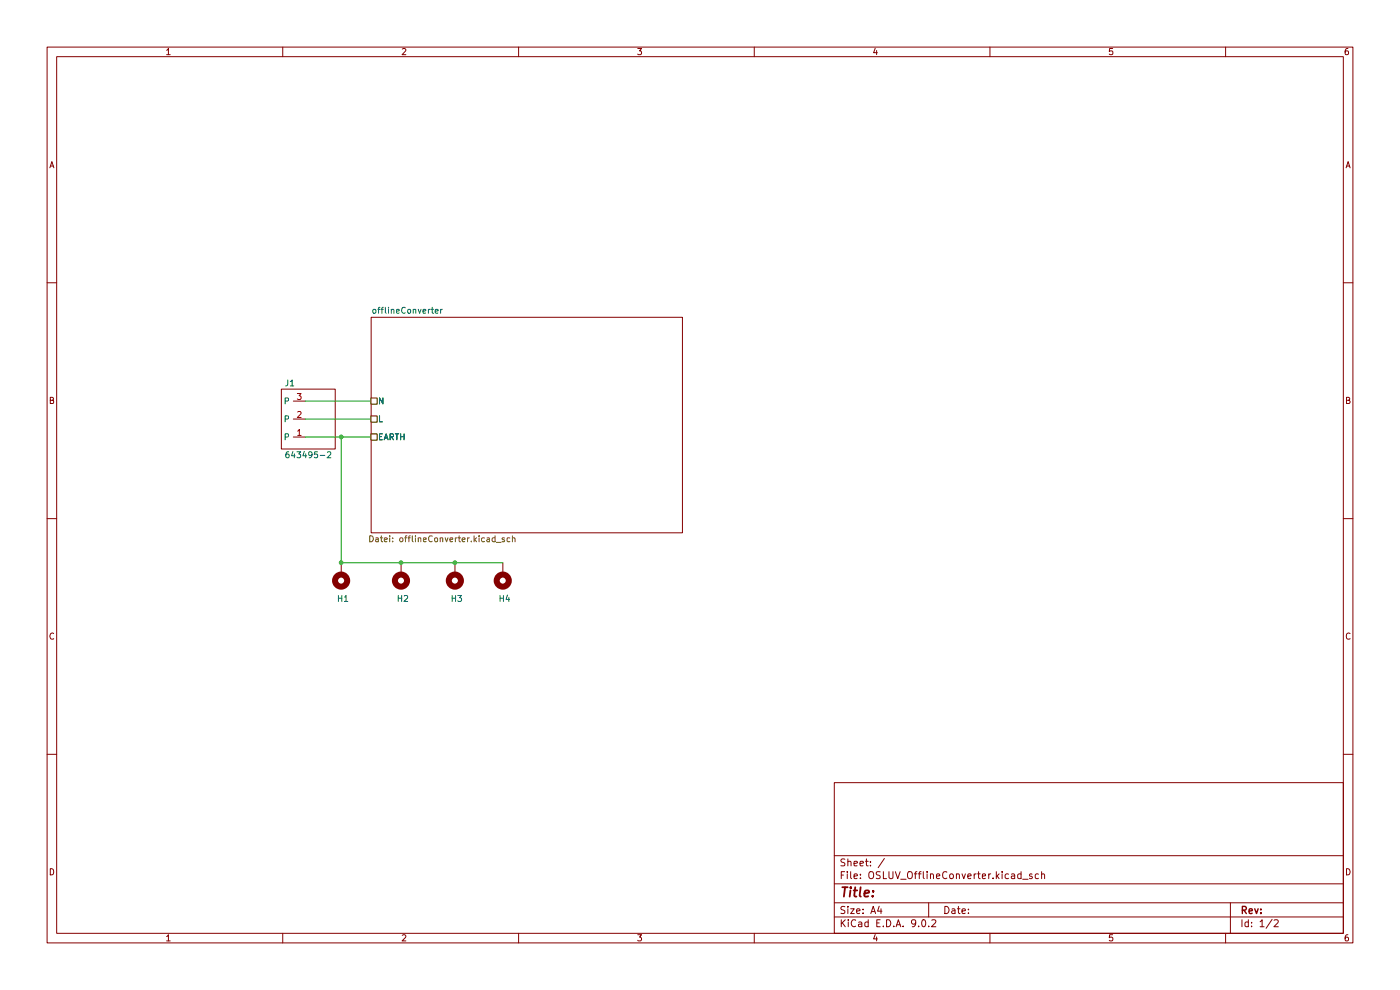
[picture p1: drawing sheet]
(kicad_sch
 (version 20250114)
 (generator "eeschema")
 (generator_version "9.0")
 (paper "A4")
 (lib_symbols
  (symbol "Hansmann:643495-2_" (exclude_from_sim no) (in_bom yes) (on_board yes)
   (property "Reference" "ST" (at -9.398 0 0) (effects (font (size 1.27 1.27))))
   (property "Value" "" (at 0 0 0) (effects (font (size 1.27 1.27))))
   (property "Footprint" "" (at 0 0 0) (effects (font (size 1.27 1.27)) (hide yes)))
   (property "Datasheet" "" (at 0 0 0) (effects (font (size 1.27 1.27)) (hide yes)))
   (property "Description" "" (at 0 0 0) (effects (font (size 1.27 1.27)) (hide yes)))
   (symbol "643495-2__0_1"
    (rectangle (start -6.35 -6.35) (end 5.08 6.35) (stroke (width 0) (type default)) (fill (type none))))
   (symbol "643495-2__1_1"
    (pin passive line (at 0 3.81 0) (length 2.54) (name "P" (effects (font (size 1.27 1.27)))) (number "1" (effects (font (size 1.27 1.27)))))
    (pin passive line (at 0 0 0) (length 2.54) (name "P" (effects (font (size 1.27 1.27)))) (number "2" (effects (font (size 1.27 1.27)))))
    (pin passive line (at 0 -3.81 0) (length 2.54) (name "P" (effects (font (size 1.27 1.27)))) (number "3" (effects (font (size 1.27 1.27))))))
   (embedded_fonts no))
  (symbol "Mechanical:MountingHole_Pad"
   (pin_numbers (hide yes))
   (pin_names
    (offset 1.016) (hide yes)) (exclude_from_sim no) (in_bom no) (on_board yes)
   (property "Reference" "H" (at 0 6.35 0) (effects (font (size 1.27 1.27))))
   (property "Value" "MountingHole_Pad" (at 0 4.445 0) (effects (font (size 1.27 1.27))))
   (property "Footprint" "" (at 0 0 0) (effects (font (size 1.27 1.27)) (hide yes)))
   (property "Datasheet" "" (at 0 0 0) (effects (font (size 1.27 1.27)) (hide yes)))
   (property "Description" "Mounting Hole with connection" (at 0 0 0) (effects (font (size 1.27 1.27)) (hide yes)))
   (symbol "MountingHole_Pad_0_1"
    (circle (center 0 1.27) (radius 1.27) (stroke (width 1.27) (type default)) (fill (type none))))
   (symbol "MountingHole_Pad_1_1"
    (pin input line (at 0 -2.54 90) (length 2.54) (name "1" (effects (font (size 1.27 1.27)))) (number "1" (effects (font (size 1.27 1.27))))))
   (embedded_fonts no)))
 (junction
  (at 72.39 119.38)
  (diameter 0)
  (color 0 0 0 0))
 (junction
  (at 85.09 119.38)
  (diameter 0)
  (color 0 0 0 0))
 (junction
  (at 96.52 119.38)
  (diameter 0)
  (color 0 0 0 0))
 (junction
  (at 72.39 92.71)
  (diameter 0)
  (color 0 0 0 0))
 (wire
  (pts (xy 96.52 119.38) (xy 106.68 119.38))
  (stroke (width 0) (type default)))
 (wire
  (pts (xy 64.77 85.09) (xy 78.74 85.09))
  (stroke (width 0) (type default)))
 (wire
  (pts (xy 64.77 88.9) (xy 78.74 88.9))
  (stroke (width 0) (type default)))
 (wire
  (pts (xy 72.39 119.38) (xy 72.39 92.71))
  (stroke (width 0) (type default)))
 (wire
  (pts (xy 72.39 92.71) (xy 78.74 92.71))
  (stroke (width 0) (type default)))
 (wire
  (pts (xy 85.09 119.38) (xy 96.52 119.38))
  (stroke (width 0) (type default)))
 (wire
  (pts (xy 64.77 92.71) (xy 72.39 92.71))
  (stroke (width 0) (type default)))
 (wire
  (pts (xy 72.39 119.38) (xy 85.09 119.38))
  (stroke (width 0) (type default)))
 (symbol
  (lib_id "Mechanical:MountingHole_Pad")
  (at 106.68 121.92 180)
  (unit 1)
  (exclude_from_sim no)
  (in_bom no)
  (on_board yes)
  (dnp no)
  (property "Reference" "H4" (at 105.664 127 0) (effects (font (size 1.27 1.27)) (justify right)))
  (property "Value" "MountingHole_Pad" (at 99.314 127 0) (effects (font (size 1.27 1.27)) (justify right) (hide yes)))
  (property "Footprint" "Hansmann:Mounting_M3_NPTH_Vias" (at 106.68 121.92 0) (effects (font (size 1.27 1.27)) (hide yes)))
  (property "Datasheet" "" (at 106.68 121.92 0) (effects (font (size 1.27 1.27)) (hide yes)))
  (property "Description" "Mounting Hole with connection" (at 106.68 121.92 0) (effects (font (size 1.27 1.27)) (hide yes)))
  (property "C" "" (at 106.68 121.92 0) (effects (font (size 1.27 1.27)) (hide yes)))
  (property "Ceramic Type" "" (at 106.68 121.92 0) (effects (font (size 1.27 1.27)) (hide yes)))
  (property "DF (%)" "" (at 106.68 121.92 0) (effects (font (size 1.27 1.27)) (hide yes)))
  (property "Description_1" "" (at 106.68 121.92 0) (effects (font (size 1.27 1.27)) (hide yes)))
  (property "Fl (mm)" "" (at 106.68 121.92 0) (effects (font (size 1.27 1.27)) (hide yes)))
  (property "IRP,40K (A)" "" (at 106.68 121.92 0) (effects (font (size 1.27 1.27)) (hide yes)))
  (property "ISAT (A)" "" (at 106.68 121.92 0) (effects (font (size 1.27 1.27)) (hide yes)))
  (property "ISAT,30% (A)" "" (at 106.68 121.92 0) (effects (font (size 1.27 1.27)) (hide yes)))
  (property "Operating Temperature" "" (at 106.68 121.92 0) (effects (font (size 1.27 1.27)) (hide yes)))
  (property "Q (%)" "" (at 106.68 121.92 0) (effects (font (size 1.27 1.27)) (hide yes)))
  (property "RDC typ. (mΩ)" "" (at 106.68 121.92 0) (effects (font (size 1.27 1.27)) (hide yes)))
  (property "RISO" "" (at 106.68 121.92 0) (effects (font (size 1.27 1.27)) (hide yes)))
  (property "Safety Class" "" (at 106.68 121.92 0) (effects (font (size 1.27 1.27)) (hide yes)))
  (property "Sim.Library" "" (at 106.68 121.92 0) (effects (font (size 1.27 1.27)) (hide yes)))
  (property "Sim.Name" "" (at 106.68 121.92 0) (effects (font (size 1.27 1.27)) (hide yes)))
  (property "Tol. C" "" (at 106.68 121.92 0) (effects (font (size 1.27 1.27)) (hide yes)))
  (property "VIMP (V (DC))" "" (at 106.68 121.92 0) (effects (font (size 1.27 1.27)) (hide yes)))
  (property "VOP (V)" "" (at 106.68 121.92 0) (effects (font (size 1.27 1.27)) (hide yes)))
  (property "fres (MHz)" "" (at 106.68 121.92 0) (effects (font (size 1.27 1.27)) (hide yes)))
  (pin "1"))
 (symbol
  (lib_id "Mechanical:MountingHole_Pad")
  (at 85.09 121.92 180)
  (unit 1)
  (exclude_from_sim no)
  (in_bom no)
  (on_board yes)
  (dnp no)
  (property "Reference" "H2" (at 84.074 127 0) (effects (font (size 1.27 1.27)) (justify right)))
  (property "Value" "MountingHole_Pad" (at 77.724 127 0) (effects (font (size 1.27 1.27)) (justify right) (hide yes)))
  (property "Footprint" "Hansmann:Mounting_M3_NPTH_Vias" (at 85.09 121.92 0) (effects (font (size 1.27 1.27)) (hide yes)))
  (property "Datasheet" "" (at 85.09 121.92 0) (effects (font (size 1.27 1.27)) (hide yes)))
  (property "Description" "Mounting Hole with connection" (at 85.09 121.92 0) (effects (font (size 1.27 1.27)) (hide yes)))
  (property "C" "" (at 85.09 121.92 0) (effects (font (size 1.27 1.27)) (hide yes)))
  (property "Ceramic Type" "" (at 85.09 121.92 0) (effects (font (size 1.27 1.27)) (hide yes)))
  (property "DF (%)" "" (at 85.09 121.92 0) (effects (font (size 1.27 1.27)) (hide yes)))
  (property "Description_1" "" (at 85.09 121.92 0) (effects (font (size 1.27 1.27)) (hide yes)))
  (property "Fl (mm)" "" (at 85.09 121.92 0) (effects (font (size 1.27 1.27)) (hide yes)))
  (property "IRP,40K (A)" "" (at 85.09 121.92 0) (effects (font (size 1.27 1.27)) (hide yes)))
  (property "ISAT (A)" "" (at 85.09 121.92 0) (effects (font (size 1.27 1.27)) (hide yes)))
  (property "ISAT,30% (A)" "" (at 85.09 121.92 0) (effects (font (size 1.27 1.27)) (hide yes)))
  (property "Operating Temperature" "" (at 85.09 121.92 0) (effects (font (size 1.27 1.27)) (hide yes)))
  (property "Q (%)" "" (at 85.09 121.92 0) (effects (font (size 1.27 1.27)) (hide yes)))
  (property "RDC typ. (mΩ)" "" (at 85.09 121.92 0) (effects (font (size 1.27 1.27)) (hide yes)))
  (property "RISO" "" (at 85.09 121.92 0) (effects (font (size 1.27 1.27)) (hide yes)))
  (property "Safety Class" "" (at 85.09 121.92 0) (effects (font (size 1.27 1.27)) (hide yes)))
  (property "Sim.Library" "" (at 85.09 121.92 0) (effects (font (size 1.27 1.27)) (hide yes)))
  (property "Sim.Name" "" (at 85.09 121.92 0) (effects (font (size 1.27 1.27)) (hide yes)))
  (property "Tol. C" "" (at 85.09 121.92 0) (effects (font (size 1.27 1.27)) (hide yes)))
  (property "VIMP (V (DC))" "" (at 85.09 121.92 0) (effects (font (size 1.27 1.27)) (hide yes)))
  (property "VOP (V)" "" (at 85.09 121.92 0) (effects (font (size 1.27 1.27)) (hide yes)))
  (property "fres (MHz)" "" (at 85.09 121.92 0) (effects (font (size 1.27 1.27)) (hide yes)))
  (pin "1"))
 (symbol
  (lib_id "Hansmann:643495-2_")
  (at 64.77 88.9 180)
  (unit 1)
  (exclude_from_sim no)
  (in_bom yes)
  (on_board yes)
  (dnp no)
  (property "Reference" "J1" (at 61.468 81.28 0) (effects (font (size 1.27 1.27))))
  (property "Value" "643495-2" (at 65.405 96.52 0) (effects (font (size 1.27 1.27))))
  (property "Footprint" "Hansmann:643495-2" (at 64.77 88.9 0) (effects (font (size 1.27 1.27)) (hide yes)))
  (property "Datasheet" "" (at 64.77 88.9 0) (effects (font (size 1.27 1.27)) (hide yes)))
  (property "Description" "" (at 64.77 88.9 0) (effects (font (size 1.27 1.27)) (hide yes)))
  (property "C" "" (at 64.77 88.9 0) (effects (font (size 1.27 1.27)) (hide yes)))
  (property "Ceramic Type" "" (at 64.77 88.9 0) (effects (font (size 1.27 1.27)) (hide yes)))
  (property "DF (%)" "" (at 64.77 88.9 0) (effects (font (size 1.27 1.27)) (hide yes)))
  (property "Description_1" "" (at 64.77 88.9 0) (effects (font (size 1.27 1.27)) (hide yes)))
  (property "Fl (mm)" "" (at 64.77 88.9 0) (effects (font (size 1.27 1.27)) (hide yes)))
  (property "IRP,40K (A)" "" (at 64.77 88.9 0) (effects (font (size 1.27 1.27)) (hide yes)))
  (property "ISAT (A)" "" (at 64.77 88.9 0) (effects (font (size 1.27 1.27)) (hide yes)))
  (property "ISAT,30% (A)" "" (at 64.77 88.9 0) (effects (font (size 1.27 1.27)) (hide yes)))
  (property "Operating Temperature" "" (at 64.77 88.9 0) (effects (font (size 1.27 1.27)) (hide yes)))
  (property "Q (%)" "" (at 64.77 88.9 0) (effects (font (size 1.27 1.27)) (hide yes)))
  (property "RDC typ. (mΩ)" "" (at 64.77 88.9 0) (effects (font (size 1.27 1.27)) (hide yes)))
  (property "RISO" "" (at 64.77 88.9 0) (effects (font (size 1.27 1.27)) (hide yes)))
  (property "Safety Class" "" (at 64.77 88.9 0) (effects (font (size 1.27 1.27)) (hide yes)))
  (property "Sim.Library" "" (at 64.77 88.9 0) (effects (font (size 1.27 1.27)) (hide yes)))
  (property "Sim.Name" "" (at 64.77 88.9 0) (effects (font (size 1.27 1.27)) (hide yes)))
  (property "Tol. C" "" (at 64.77 88.9 0) (effects (font (size 1.27 1.27)) (hide yes)))
  (property "VIMP (V (DC))" "" (at 64.77 88.9 0) (effects (font (size 1.27 1.27)) (hide yes)))
  (property "VOP (V)" "" (at 64.77 88.9 0) (effects (font (size 1.27 1.27)) (hide yes)))
  (property "fres (MHz)" "" (at 64.77 88.9 0) (effects (font (size 1.27 1.27)) (hide yes)))
  (pin "3")
  (pin "1")
  (pin "2"))
 (symbol
  (lib_id "Mechanical:MountingHole_Pad")
  (at 96.52 121.92 180)
  (unit 1)
  (exclude_from_sim no)
  (in_bom no)
  (on_board yes)
  (dnp no)
  (property "Reference" "H3" (at 95.504 127 0) (effects (font (size 1.27 1.27)) (justify right)))
  (property "Value" "MountingHole_Pad" (at 89.154 127 0) (effects (font (size 1.27 1.27)) (justify right) (hide yes)))
  (property "Footprint" "Hansmann:Mounting_M3_NPTH_Vias" (at 96.52 121.92 0) (effects (font (size 1.27 1.27)) (hide yes)))
  (property "Datasheet" "" (at 96.52 121.92 0) (effects (font (size 1.27 1.27)) (hide yes)))
  (property "Description" "Mounting Hole with connection" (at 96.52 121.92 0) (effects (font (size 1.27 1.27)) (hide yes)))
  (property "C" "" (at 96.52 121.92 0) (effects (font (size 1.27 1.27)) (hide yes)))
  (property "Ceramic Type" "" (at 96.52 121.92 0) (effects (font (size 1.27 1.27)) (hide yes)))
  (property "DF (%)" "" (at 96.52 121.92 0) (effects (font (size 1.27 1.27)) (hide yes)))
  (property "Description_1" "" (at 96.52 121.92 0) (effects (font (size 1.27 1.27)) (hide yes)))
  (property "Fl (mm)" "" (at 96.52 121.92 0) (effects (font (size 1.27 1.27)) (hide yes)))
  (property "IRP,40K (A)" "" (at 96.52 121.92 0) (effects (font (size 1.27 1.27)) (hide yes)))
  (property "ISAT (A)" "" (at 96.52 121.92 0) (effects (font (size 1.27 1.27)) (hide yes)))
  (property "ISAT,30% (A)" "" (at 96.52 121.92 0) (effects (font (size 1.27 1.27)) (hide yes)))
  (property "Operating Temperature" "" (at 96.52 121.92 0) (effects (font (size 1.27 1.27)) (hide yes)))
  (property "Q (%)" "" (at 96.52 121.92 0) (effects (font (size 1.27 1.27)) (hide yes)))
  (property "RDC typ. (mΩ)" "" (at 96.52 121.92 0) (effects (font (size 1.27 1.27)) (hide yes)))
  (property "RISO" "" (at 96.52 121.92 0) (effects (font (size 1.27 1.27)) (hide yes)))
  (property "Safety Class" "" (at 96.52 121.92 0) (effects (font (size 1.27 1.27)) (hide yes)))
  (property "Sim.Library" "" (at 96.52 121.92 0) (effects (font (size 1.27 1.27)) (hide yes)))
  (property "Sim.Name" "" (at 96.52 121.92 0) (effects (font (size 1.27 1.27)) (hide yes)))
  (property "Tol. C" "" (at 96.52 121.92 0) (effects (font (size 1.27 1.27)) (hide yes)))
  (property "VIMP (V (DC))" "" (at 96.52 121.92 0) (effects (font (size 1.27 1.27)) (hide yes)))
  (property "VOP (V)" "" (at 96.52 121.92 0) (effects (font (size 1.27 1.27)) (hide yes)))
  (property "fres (MHz)" "" (at 96.52 121.92 0) (effects (font (size 1.27 1.27)) (hide yes)))
  (pin "1"))
 (symbol
  (lib_id "Mechanical:MountingHole_Pad")
  (at 72.39 121.92 180)
  (unit 1)
  (exclude_from_sim no)
  (in_bom no)
  (on_board yes)
  (dnp no)
  (property "Reference" "H1" (at 71.374 127 0) (effects (font (size 1.27 1.27)) (justify right)))
  (property "Value" "MountingHole_Pad" (at 65.024 127 0) (effects (font (size 1.27 1.27)) (justify right) (hide yes)))
  (property "Footprint" "Hansmann:Mounting_M3_NPTH_Vias" (at 72.39 121.92 0) (effects (font (size 1.27 1.27)) (hide yes)))
  (property "Datasheet" "" (at 72.39 121.92 0) (effects (font (size 1.27 1.27)) (hide yes)))
  (property "Description" "Mounting Hole with connection" (at 72.39 121.92 0) (effects (font (size 1.27 1.27)) (hide yes)))
  (property "C" "" (at 72.39 121.92 0) (effects (font (size 1.27 1.27)) (hide yes)))
  (property "Ceramic Type" "" (at 72.39 121.92 0) (effects (font (size 1.27 1.27)) (hide yes)))
  (property "DF (%)" "" (at 72.39 121.92 0) (effects (font (size 1.27 1.27)) (hide yes)))
  (property "Description_1" "" (at 72.39 121.92 0) (effects (font (size 1.27 1.27)) (hide yes)))
  (property "Fl (mm)" "" (at 72.39 121.92 0) (effects (font (size 1.27 1.27)) (hide yes)))
  (property "IRP,40K (A)" "" (at 72.39 121.92 0) (effects (font (size 1.27 1.27)) (hide yes)))
  (property "ISAT (A)" "" (at 72.39 121.92 0) (effects (font (size 1.27 1.27)) (hide yes)))
  (property "ISAT,30% (A)" "" (at 72.39 121.92 0) (effects (font (size 1.27 1.27)) (hide yes)))
  (property "Operating Temperature" "" (at 72.39 121.92 0) (effects (font (size 1.27 1.27)) (hide yes)))
  (property "Q (%)" "" (at 72.39 121.92 0) (effects (font (size 1.27 1.27)) (hide yes)))
  (property "RDC typ. (mΩ)" "" (at 72.39 121.92 0) (effects (font (size 1.27 1.27)) (hide yes)))
  (property "RISO" "" (at 72.39 121.92 0) (effects (font (size 1.27 1.27)) (hide yes)))
  (property "Safety Class" "" (at 72.39 121.92 0) (effects (font (size 1.27 1.27)) (hide yes)))
  (property "Sim.Library" "" (at 72.39 121.92 0) (effects (font (size 1.27 1.27)) (hide yes)))
  (property "Sim.Name" "" (at 72.39 121.92 0) (effects (font (size 1.27 1.27)) (hide yes)))
  (property "Tol. C" "" (at 72.39 121.92 0) (effects (font (size 1.27 1.27)) (hide yes)))
  (property "VIMP (V (DC))" "" (at 72.39 121.92 0) (effects (font (size 1.27 1.27)) (hide yes)))
  (property "VOP (V)" "" (at 72.39 121.92 0) (effects (font (size 1.27 1.27)) (hide yes)))
  (property "fres (MHz)" "" (at 72.39 121.92 0) (effects (font (size 1.27 1.27)) (hide yes)))
  (pin "1"))
 (sheet
  (at 78.74 67.31)
  (size 66.04 45.72)
  (exclude_from_sim no)
  (in_bom yes)
  (on_board yes)
  (dnp no)
  (fields_autoplaced yes)
  (stroke (width 0.1524) (type solid))
  (fill (color 0 0 0 0.0000))
  (property "Sheetname" "offlineConverter" (at 78.74 66.5984 0) (effects (font (size 1.27 1.27)) (justify left bottom)))
  (property "Sheetfile" "offlineConverter.kicad_sch" (at 78.74 113.6146 0) (effects (font (size 1.27 1.27)) (justify left top)))
  (pin "EARTH" passive (at 78.74 92.71 180) (effects (font (size 1.27 1.27)) (justify left)))
  (pin "L" passive (at 78.74 88.9 180) (effects (font (size 1.27 1.27)) (justify left)))
  (pin "N" passive (at 78.74 85.09 180) (effects (font (size 1.27 1.27)) (justify left))))
 (sheet_instances
  (path ""
   (page "1")))
 (embedded_fonts no))
